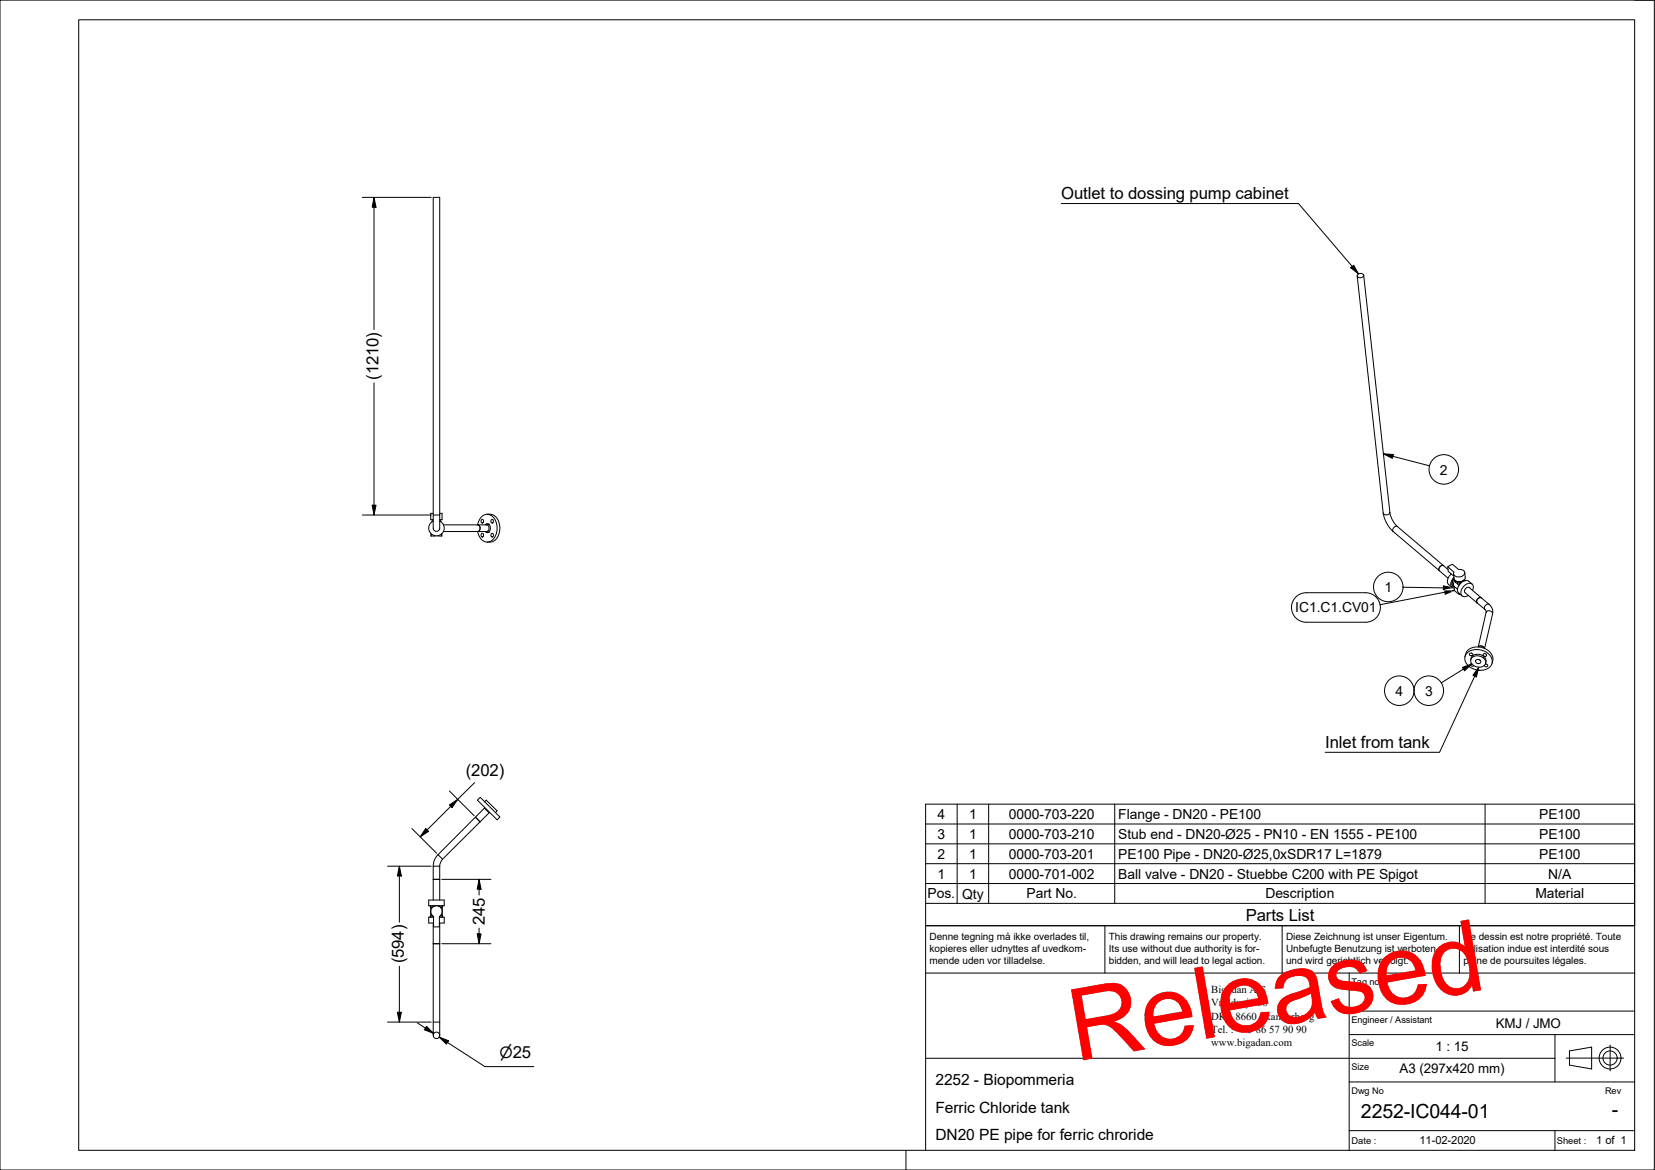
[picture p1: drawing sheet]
<svg xmlns="http://www.w3.org/2000/svg" width="420mm" height="297mm" viewBox="0 0 420 297" stroke-linecap="round" stroke-linejoin="round" font-family="sans-serif">
<!-- layer: Visible -->
<g fill="none" stroke="#000" stroke-width=".25">
<path d="M110 50.1h1.6v84a.83 .83 0 0 1-.8 .8 .83 .83 0 0 1-.8-.8zM344.6 70l6.6 60.2 .3 1.3 .8 1.8 1.3 1.6 11.8 10M344.7 69.7a.83 .83 0 0 1 .8-.3 .83 .83 0 0 1 .7 .6 .82 .82 0 0 1-.9 .5 .82 .82 0 0 1-.7-.7zM346.2 69.9l6.7 60.6 .9 2 1 1.2 12.8 10.9M109.4 135.5v.6l.1-.6M109.7 132.4h.2M109.7 131.9v.5M110 132.3a1.97 1.97 0 0 0-.7 3 1.97 1.97 0 0 0 3.1 0 1.97 1.97 0 0 0-.8-3M110 130.3h-.7v1.6h.7M110.4 136l-.9 .1M111.2 136l.9 .1M111.6 130.3h.6v1.6h-.6"/>
<path d="M111.7 132.4h.2M111.9 131.9v.5M112.1 135.5v.6zM112.6 133.3h11a.9 .9 0 0 1 .6 .8 .9 .9 0 0 1-.6 .8h-11M122 131.4a2.12 2.12 0 0 1 2.2-.8 2.12 2.12 0 0 1 1.6 1.6 4 4 0 0 1-1.6 5.3 2.41 2.41 0 0 1-2.8-2.6 .91 .91 0 0 0 .5-.9 .91 .91 0 0 0-.6-.7l.2-.9zM122.3 131.9a.39 .39 0 0 1 .5 .4 .39 .39 0 0 1-.6 .3zM123.1 133.3a.74 .74 0 0 1 .9-.3 .74 .74 0 0 1 .5 .8 .87 .87 0 0 1-.2 1.2 .87 .87 0 0 1-1.2-.1M123.5 134.9l.5 .2M123.7 130.5h.7a3.6 3.6 0 0 1 2.3 4.9l-.4 1a2.2 2.2 0 0 1-1.9 1.2h-.7M124 133.1h.1M124 135.1h.1M124 133.1l-.5 .2"/>
<path d="M124.8 131.9a.39 .39 0 0 1 .5 .4 .39 .39 0 0 1-.6 .3zM365.4 144.9l2.2 1.9M366.5 143.6a.91 .91 0 0 0-1 .3 .91 .91 0 0 0-.1 1M367.5 143.9l1.6 1.3a1.1 1.1 0 0 0 .4 1.1 1.1 1.1 0 0 0 1.2 .2 .95 .95 0 0 0 1-.6 .95 .95 0 0 0-.4-1.2l-1-.1-1.6-1.4-1.2 .7 .2 1.2 1.4 1.1M368.4 145.7a1.96 1.96 0 0 0-.7 2.7l.9 .7M369.1 146.6a1.59 1.59 0 0 0-.2 2.7h.3M369.1 146.9l-.5 1.2 .1 .5 .2 .3M369.1 147l-.4 1.1a.81 .81 0 0 0 .4 .9M369.1 148.9l.9 .7M369.1 148.9a2.05 2.05 0 0 0 1.4 2M369.4 147.3l-.4 .9 .1 .7M369.4 147.4l.1 .5"/>
<path d="M369.5 147.4v.5l.6 .4-.1-.6M369.8 147.6l.2 .1M370 147.7l.8 .1M370.4 150.7l.1 .2 .1-.1M370.7 148.2l-.6 .1M370.8 148.1l-.5 .7M370.8 147.8l.1 .2M371.4 147.4l-.6 .3-.9-.1M371.6 147.3l-.8 .5M371.6 147.3v.2M371.7 147.2l-.1 .1M371.8 147.4h.1"/>
<path d="M371.8 147.1v.3M371.8 147.3l.1 .1M371.9 145.4l.1 1.2a1.54 1.54 0 0 1-1.3 1.1 1.54 1.54 0 0 1-1.6-.8l-.1-1.2M373.7 148.3l-.8-.7a2.13 2.13 0 0 0-2.8 1.7 1.18 1.18 0 0 0 .2 1.3l.9 .7M373.8 149.9a1.12 1.12 0 0 0 0-1.6 1.12 1.12 0 0 0-1.6 0 2.12 2.12 0 0 0-.9 3.1l.6 .1 .9-.3M375 153.1l-3.1-2.7a.93 .93 0 0 1 .1-.9 .93 .93 0 0 1 1-.3l5 4.2a2.4 2.4 0 0 1 .9 2.5l-2 8.7-.2-.3-.7-.3-.7 .2M375 153.1l2 1.6 .3 .6-2 8.9M376.1 151.8a.93 .93 0 0 0-1 .3 .93 .93 0 0 0-.1 1M371.9 166.7a3.3 3.3 0 0 1 4.9-2.1 2.96 2.96 0 0 1 2 3.7M372.6 165.6a4.2 4.2 0 0 1 6.2 1.9 2.52 2.52 0 0 1-3.1 2.7 3.5 3.5 0 0 1-3.8-3.2l.3-.9zM373 166a.42 .42 0 0 1 .7-.2 .42 .42 0 0 1-.1 .7l-.5-.1zM373.4 167.5a1.93 1.93 0 0 1 3.2-.9l.1 .1a1.4 1.4 0 0 1 .4 1.7"/>
<path d="M373.5 165.8h.1M373.6 168.4a.41 .41 0 0 0-.2 .6 .41 .41 0 0 0 .6 .1l.2-.1M373.8 166.9a2.1 2.1 0 0 1 3.3 1.5 2.09 2.09 0 0 1-1.9 1 2.09 2.09 0 0 1-1.8-1.3 1.07 1.07 0 0 1 .4-1.2zM374.6 167.7a.7 .7 0 0 1 .9-.2 .7 .7 0 0 1 .3 .8l-.3 .2-.6-.2zM377 166h.1M377.1 168.6a.42 .42 0 0 1 .6 .2 .42 .42 0 0 1-.3 .6 .42 .42 0 0 1-.5-.4h-.1M377.3 168.6h.1M112.4 218.1l-.5 .7-.3 1.1v8.6M120.7 207.5l-9.5 9.5-.7 .8-.4 1-.1 1.1v8.6M120.7 207.5l1.2 1.1M121.9 208.6l-9.5 9.5M121.9 202.4l5 5-.7 .7-5-5z"/>
<path d="M123 205.2l1.2 1.2M123 205.2l-2.3 2.3M123 203.6l.4-.5 2.8 2.8-.4 .4M123.1 205l-.1 .2M124.3 206.3l-2.4 2.3M108.8 228.5h4v1.4h-4zM109.2 230.1h1.1M109.2 232.8h.9M109.2 229.9v.2M109.2 232.8v.1M109.2 230.1l.1 .3M109.3 230.4v2"/>
<path d="M109.3 232.4h.5M109.3 230.4h.5M109.3 232.4l-.1 .4M109.8 230.4a1.46 1.46 0 0 1 2.2 .1 1.46 1.46 0 0 1-.5 2.1v2.7h-1.4v-2.7a1.45 1.45 0 0 1-.3-2.2zM110 239.6v23.2M110 234.3v5.3M110 239.6h1.6M110 223.3h1.6M110.1 232.9h-1.3v1.4h1.3M111.3 230.1h1.1M111.5 232.9h1.3v1.4h-1.3M111.5 232.8h.9"/>
<path d="M111.6 234.3v28.5M111.8 232.4h.5M111.8 230.4h.5M112.3 232.4l.1 .5M112.3 230.4v2M112.4 229.9v.2M112.4 230.1l-.1 .3"/>
<circle cx="122.4" cy="135.9" r=".41"/>
<circle cx="124.9" cy="135.9" r=".41"/>
<circle cx="376.9" cy="166.3" r=".4"/>
<circle cx="110.8" cy="262.9" r=".83"/>
</g>
<!-- layer: Visible Narrow -->
<path d="M110 130.8h1.6M352.8 130.1a.93 .93 0 0 1-.7 .6 .93 .93 0 0 1-.9-.5M354.8 133.7a.91 .91 0 0 0-1 .3 .91 .91 0 0 0-.1 .9M377.3 155.5a.9 .9 0 0 1 .9-.4 .9 .9 0 0 1 .7 .8M378 153.4a.91 .91 0 0 0-.9 .3 .91 .91 0 0 0-.1 1M110 219.9h1.6M111.2 217l1.2 1.1M110 259.5h1.6" fill="none" stroke="#000" stroke-width=".25"/>
<!-- layer: Symbol -->
<g fill="none" stroke="#000" stroke-width=".25">
<path d="M269.4 51.7h60.2l15.3 17.8M342.9 68l.8-.7 1.2 2.2zM351.2 115.2l2.5 .2-.2 1zM351.2 115.2l11.7 3.1M329 151.6a3.7 3.7 0 0 1 2.6-1.1h15.1a3.7 3.7 0 0 1 3.7 3.7 3.7 3.7 0 0 1-3.7 3.8h-15.1a3.7 3.7 0 0 1-3.4-2.3 3.7 3.7 0 0 1 .8-4.1zM356.2 149.1l11.1 .2M366.8 150.2l.1 .7 1.4-.6M367.4 150.3l-17 3.2M368.1 149.1l-1.7-.4v1h.4M368.9 149.9h.3l-.4 .2M369.2 149.9l-.4 .1M371.3 169.4l2.4-.8-1.9 1.7z"/>
<path d="M373.7 168.6l-7.8 4.7M375.4 169.4l-.6 2.5-.9-.5zM375.4 169.4l-9.9 21.6h-29.1M235 209.2h180M235 214.2h180M235 219.3h180M243 204.2v25.1M251 204.2v25.1M283 204.2v25.1M377 204.2v25.1M235 224.3h180v-20.1h-180v25.1M235 229.3v5.7h180v-5.7"/>
<path d="M415 224.3v5h-180"/>
<circle cx="366.5" cy="119.2" r="3.7"/>
<circle cx="352.4" cy="149" r="3.7"/>
<circle cx="355.2" cy="175.4" r="3.7"/>
<circle cx="362.7" cy="175.4" r="3.7"/>
</g>
<!-- layer: Border -->
<path d="M0 0h420v297h-420zM20 5h395v287h-395zM415 0h5M230 292v5" fill="none" stroke="#000" stroke-width=".25"/>
<!-- layer: Title -->
<g fill="none" stroke="#000" stroke-width=".25">
<path d="M280.5 235v12M325.5 235v12M370.5 235v12M415 235h-180v57M235 247h180M342.5 256.7h72.5M342.5 247v45M235 268.7h159.8M342.5 274.7h72.5M342.5 262.7h72.5M394.8 262.7v12M397.6 268.6h14.6"/>
<path d="M398.4 266.8l5.7-1v5.6l-5.7-1zM408.8 265.3v6.6M342.5 287h72.5M394.8 287v5"/>
<circle cx="408.7" cy="268.6" r="2.77"/>
<circle cx="408.7" cy="268.6" r="1.8"/>
</g>
<!-- layer: Dimension -->
<g fill="none" stroke="#000" stroke-width=".25">
<path d="M92 50.1h17.5M95 50.1l.5 2.5h-1zM95 50.1v33.6M95 97.2v33.6M92 130.8h17.5M94.5 128.3h1l-.5 2.5zM120.5 198.7l-13.8 13.8M98.4 219.9h11.1M101.4 219.9l.5 2.5h-1zM101.4 219.9v14.2M104.6 210.3l6.2 6.3M108.1 210.3l.7 .8-2.1 1.4z"/>
<path d="M114.1 204.4l2.1-1.5-1.4 2.1zM114.1 200.8l6.3 6.3M112.1 223.3h12.5M112.1 239.6h12.5M121.2 237.1h.9l-.5 2.5zM121.6 223.3l.5 2.4h-.9zM121.6 223.3v3.9M121.6 235.6v4M98.4 259.5h11.1M100.9 257h1l-.5 2.5zM101.4 245.3v14.2M105.9 259.7l4.2 2.7"/>
<path d="M108.3 260.6l1.8 1.8-2.4-1zM111.5 263.3l2.4 .9-.6 .9zM113.6 264.7l-2.1-1.4 11.6 7.5h12.4"/>
</g>
<g fill="#000">
<path d="M95 50.1l.5 2.5h-1z" fill-rule="evenodd"/>
<path d="M94.5 128.3h1l-.5 2.5z" fill-rule="evenodd"/>
<path d="M108.1 210.3l.7 .8-2.1 1.4z" fill-rule="evenodd"/>
<path d="M114.1 204.4l2.1-1.5-1.4 2.1z" fill-rule="evenodd"/>
<path d="M101.4 219.9l.5 2.5h-1z" fill-rule="evenodd"/>
<path d="M121.2 237.1h.9l-.5 2.5z" fill-rule="evenodd"/>
<path d="M121.6 223.3l.5 2.4h-.9z" fill-rule="evenodd"/>
<path d="M100.9 257h1l-.5 2.5z" fill-rule="evenodd"/>
<path d="M108.3 260.6l1.8 1.8-2.4-1z" fill-rule="evenodd"/>
<path d="M111.5 263.3l2.4 .9-.6 .9z" fill-rule="evenodd"/>
</g>
<!-- layer: Symbol -->
<g fill="#000">
<path d="M342.9 68l.8-.7 1.2 2.2z" fill-rule="evenodd"/>
<path d="M351.2 115.2l2.5 .2-.2 1z" fill-rule="evenodd"/>
<path d="M366.4 148.7l2.5 .6-2.5 .4z" fill-rule="evenodd"/>
<path d="M366.7 149.9h2.5l-2.3 1z" fill-rule="evenodd"/>
<path d="M371.3 169.4l2.4-.8-1.9 1.7z" fill-rule="evenodd"/>
<path d="M375.4 169.4l-.6 2.5-.9-.5z" fill-rule="evenodd"/>
</g>
<text font-size="25.5" fill="#f00" x="273" y="269.6" transform="rotate(-10 273 269.6)">Released</text>
<g font-size="5">
<text x="345.5" y="283.8">2252-IC044-01</text>
<text x="409.2" y="283.3">-</text>
</g>
<g font-size="4.2">
<text x="269.4" y="50.5">Outlet to dossing pump cabinet</text>
<text x="96.1" y="96.5" transform="rotate(-90 96.1 96.5)">(1210)</text>
<text x="336.4" y="189.8">Inlet from tank</text>
<text x="118.2" y="197.1">(202)</text>
<text x="316.3" y="233.7">Parts List</text>
<text x="123.1" y="234.9" transform="rotate(-90 123.1 234.9)">245</text>
<text x="102.5" y="244.6" transform="rotate(-90 102.5 244.6)">(594)</text>
</g>
<g font-size="3.9">
<text x="126.8" y="268.6">⌀25</text>
<text x="237.5" y="275.5">2252 - Biopommeria</text>
<text x="237.5" y="282.5">Ferric Chloride tank</text>
<text x="237.5" y="289.5">DN20 PE pipe for ferric chroride</text>
</g>
<g font-size="3.5">
<text x="365.5" y="120.5">2</text>
<text x="328.8" y="155.5">IC1.C1.CV01</text>
<text x="351.5" y="150.3">1</text>
<text x="354.2" y="176.6">4</text>
<text x="361.8" y="176.6">3</text>
<text x="238" y="207.9">4</text>
<text x="246" y="208">1</text>
<text x="256.1" y="208">0000-703-220</text>
<text x="283.9" y="208">Flange - DN20 - PE100</text>
<text x="390.7" y="208">PE100</text>
<text x="238" y="213">3</text>
<text x="246" y="213">1</text>
<text x="256.1" y="213">0000-703-210</text>
<text x="283.9" y="213">Stub end - DN20-Ø25 - PN10 - EN 1555 - PE100</text>
<text x="390.7" y="213">PE100</text>
<text x="238" y="218">2</text>
<text x="246" y="218">1</text>
<text x="256.1" y="218">0000-703-201</text>
<text x="283.9" y="218">PE100 Pipe - DN20-Ø25,0xSDR17 L=1879</text>
<text x="390.7" y="218">PE100</text>
<text x="238" y="223">1</text>
<text x="246" y="223">1</text>
<text x="256.1" y="223">0000-701-002</text>
<text x="283.9" y="223.1">Ball valve - DN20 - Stuebbe C200 with PE Spigot</text>
<text x="393.1" y="223.1">N/A</text>
<text x="235.5" y="228.1">Pos.</text>
<text x="244.3" y="228.1">Qty</text>
<text x="260.6" y="228.1">Part No.</text>
<text x="321.3" y="228.1">Description</text>
<text x="389.8" y="228.1">Material</text>
</g>
<g font-size="3.4">
<text x="379.8" y="260.9">KMJ / JMO</text>
<text x="364.4" y="266.9">1 : 15</text>
<text x="355.3" y="272.5">A3 (297x420 mm)</text>
</g>
<g font-size="2.8">
<text x="360.3" y="290.5">11-02-2020</text>
<text x="405.3" y="290.5">1 of 1</text>
</g>
<g font-size="2.7">
<text x="307.5" y="252">Bigadan A/S</text>
<text x="307.5" y="255.5">Vroldvej 168</text>
<text x="307.5" y="262.3">Tel. : +45</text>
<text x="307.5" y="258.9">DK - 8660 Skanderborg</text>
<text x="318.9" y="262.3">86</text>
<text x="322.2" y="262.3">57</text>
<text x="325.7" y="262.3">90</text>
<text x="329.1" y="262.3">90</text>
<text x="307.5" y="265.7">www.bigadan.com</text>
</g>
<g font-size="2.5">
<text x="236" y="238.5">Denne tegning må ikke overlades til,</text>
<text x="281.5" y="238.5">This drawing remains our property.</text>
<text x="326.5" y="238.5">Diese Zeichnung ist unser Eigentum.</text>
<text x="371.5" y="238.5">Ce dessin est notre propriété. Toute</text>
<text x="236" y="241.6">kopieres eller udnyttes af uvedkom-</text>
<text x="236" y="244.8">mende uden vor tilladelse.</text>
<text x="281.5" y="244.8">bidden, and will lead to legal action.</text>
<text x="281.5" y="241.6">Its use without due authority is for-</text>
<text x="326.5" y="241.6">Unbefugte Benutzung ist verboten</text>
<text x="326.5" y="244.8">und wird gerichtlich verfolgt.</text>
<text x="371.5" y="241.6">utilisation indue est interdité sous</text>
<text x="371.5" y="244.8">peine de poursuites légales.</text>
</g>
<g font-size="2.4">
<text x="343.1" y="290.4">Date :</text>
<text x="395.2" y="290.4">Sheet :</text>
</g>
<g font-size="2.3">
<text x="343.1" y="250">Tag no.</text>
<text x="343.1" y="259.7">Engineer / Assistant</text>
<text x="343.1" y="265.7">Scale</text>
<text x="343.1" y="271.7">Size</text>
<text x="343.1" y="277.7">Dwg No</text>
<text x="407.5" y="277.7">Rev</text>
</g>
</svg>
